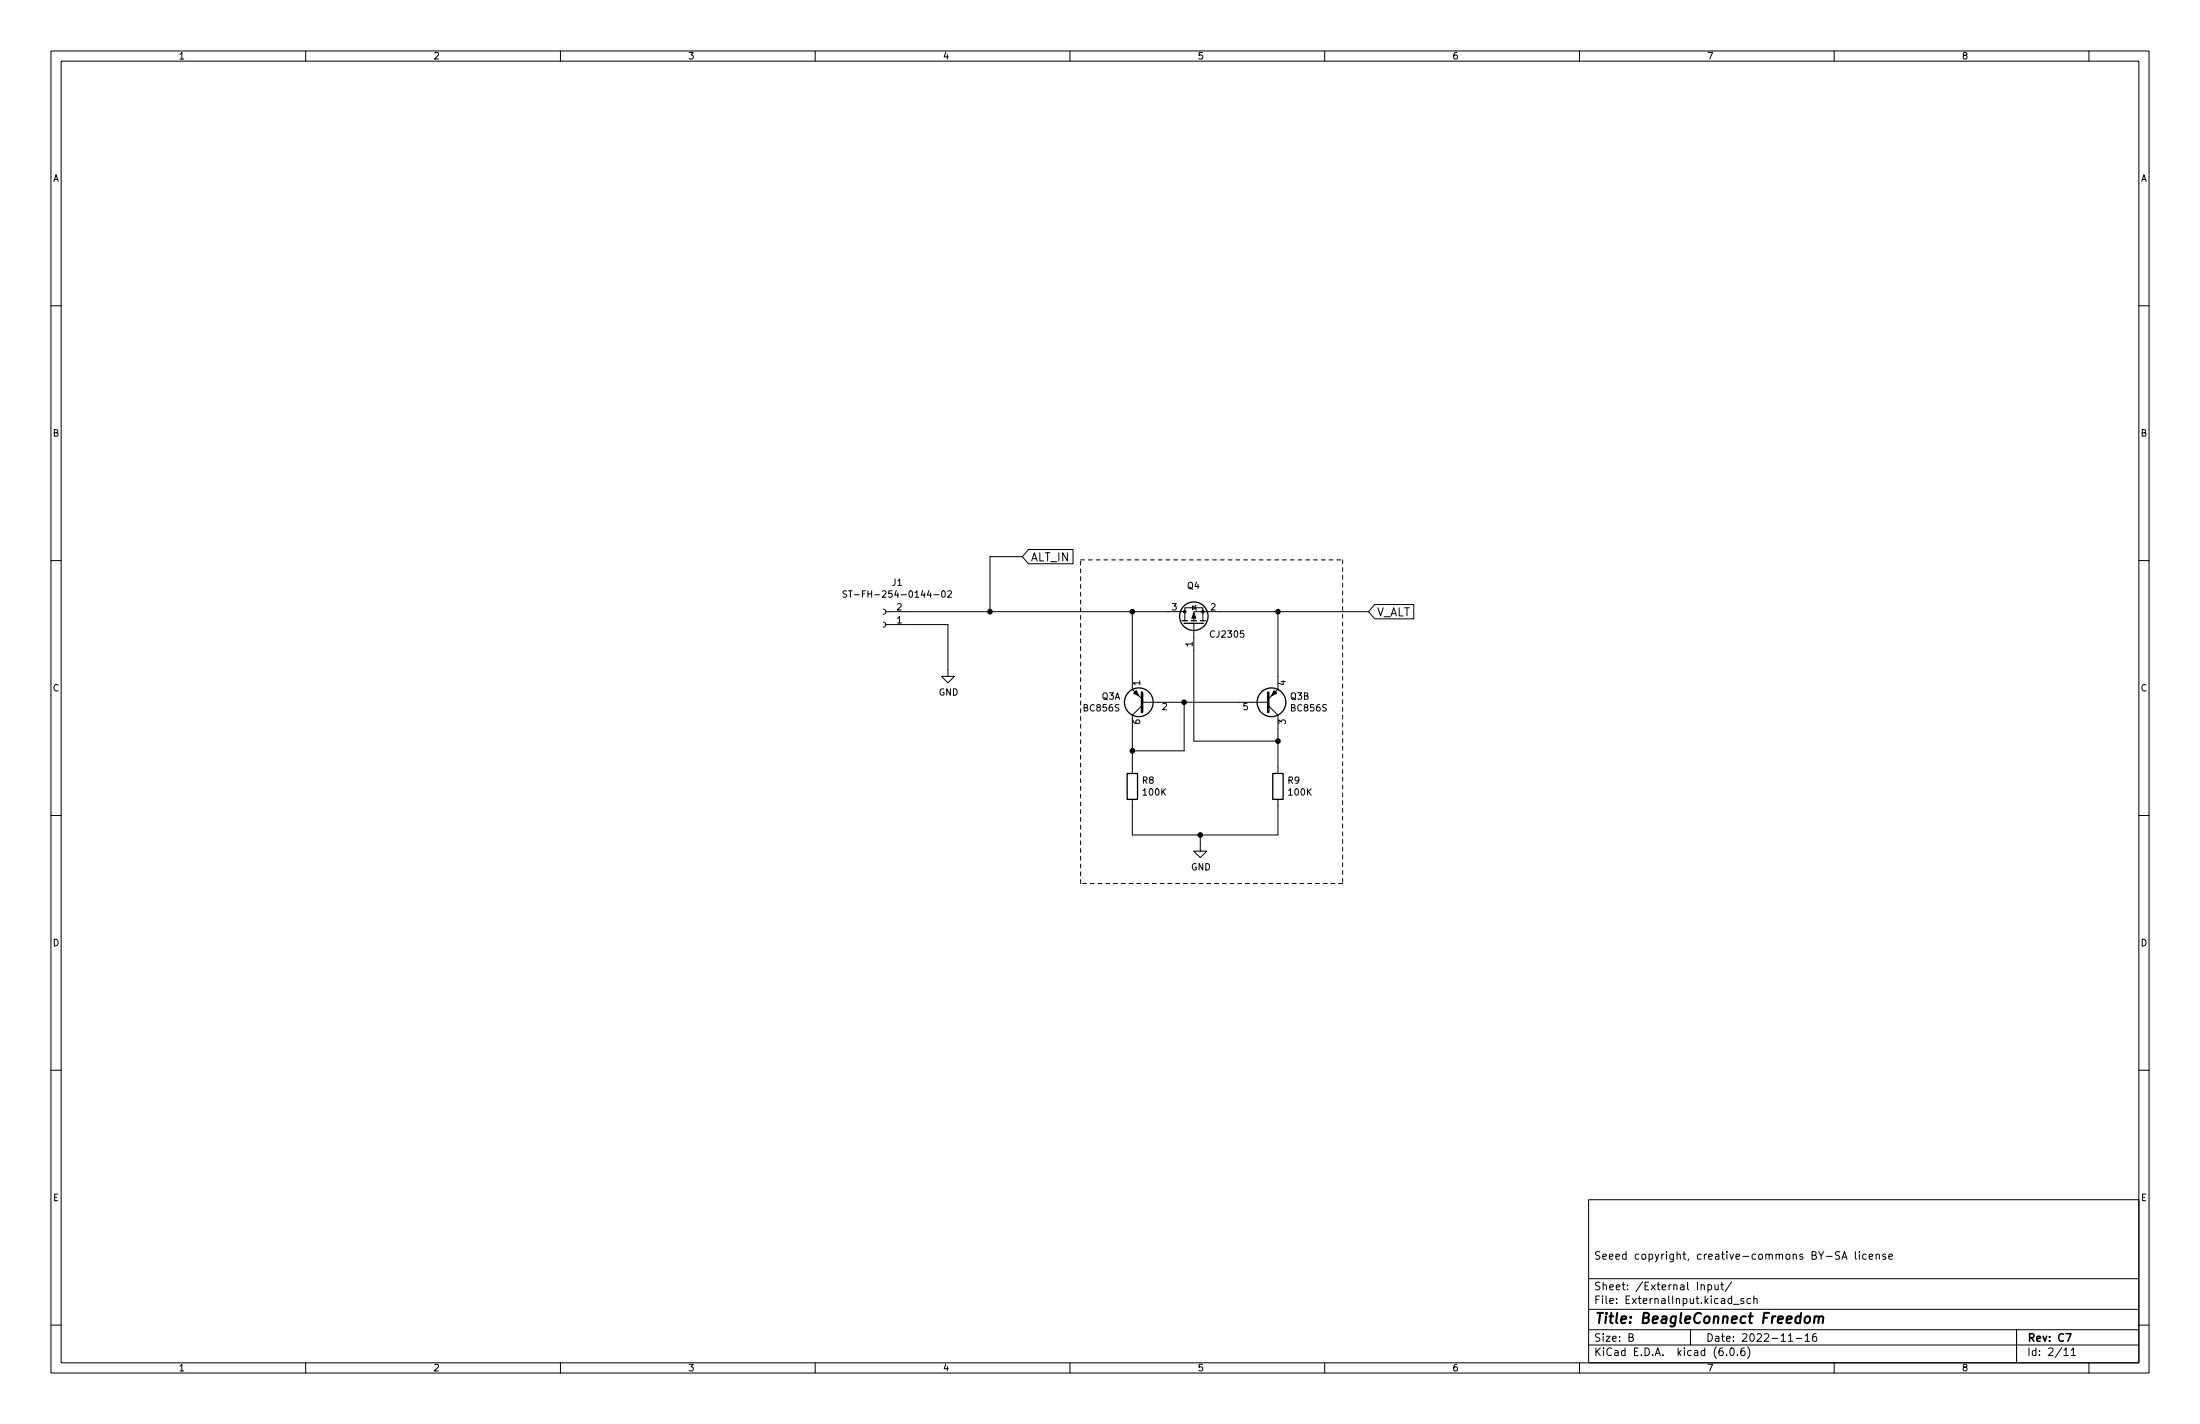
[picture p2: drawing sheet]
<svg xmlns="http://www.w3.org/2000/svg" width="432mm" height="279mm" viewBox="0 0 432 279" stroke-linecap="round" stroke-linejoin="round" font-family="sans-serif">
<g fill="none" stroke="#000" stroke-width=".2">
<path d="M10 10h411.8v259.4h-411.8zM12 12h407.8v255.4h-407.8zM60 10v2M110 10v2M160 10v2M210 10v2M260 10v2M310 10v2M360 10v2M410 10v2M10 60h2M419.8 60h2"/>
<path d="M10 110h2M166.2 116l-.5-.1-.2 .1v.4l.6 .2 .1 .3-.3 .3-.4-.1M166.5 115.9h.8M166.9 115.9v1.3M173.4 119.5l.3 .2 .2 .3-.2 .4-.3 .1M185 116l.1-.1a.68 .68 0 0 1 .4 .7 .68 .68 0 0 1-.4 .6 .84 .84 0 0 1-.1-1.2zM186 116l.5-.1 .2 .4-.7 .9h.7M200.7 109.2h-6.4v10.8M201.9 107.8h8.7v2.8h-8.7l-1.2-1.4zM234.1 118.9l.6 .4-.6 .3zM234.6 118.7l.2 1.1M269.8 118.6h7.7v2.8h-7.7l-1.2-1.4z"/>
<path d="M419.8 110h2M173.4 122l.3 .2 .2 .4-.2 .3-.3 .2M173.9 122.6h12.2v10.1h1.2l-1.2 1.3-1.3-1.3h1.3M173.9 120h58.6M222.2 120v15.3l2 1.9M224.2 138.4l-2 1.9v11.5M224.2 137.8h24.7M232.4 137.8v9.5h-10.2M232.5 121.8v-2.5h3.6v2.5M234.3 122.3v23.1h16.5M248.9 138.4l1.9 1.9v11.5M250.8 120v15.3l-1.9 1.9"/>
<path d="M268.6 120h-34.3v1.8M10 160h2M222.2 156.8v7h28.6v-7M419.8 160h2M235.6 163.8v3.2h1.3l-1.3 1.3-1.3-1.3h1.3M10 210h2M419.8 210h2M311.8 235.4h108v32h-108zM10 260h2M311.8 256.9h108M311.8 250.9h108M333.9 252.2l.2-.1 .3 .1 .1 .9"/>
<path d="M335.2 252.2l.5-.1 .2 .3-.1 .6h-.6M335.2 252.1v1.5M336.6 252.1l.1 .9 .3 .1 .2-.2M337.2 252.1v1M337.7 252.1h.6M337.9 251.6v1.3l.4 .2M339.9 251.5l-1.3 1.9M340.2 255.9h1.2M342.2 254.9l-.3-.1-.2 .2v.2l.5 .2v.3h-.5M343.6 254.9l-.4-.1-.3 .3 .1 .6h.6M344.2 254.9l.2-.1 .4 .1 .1 .9M344.2 254.3v1.5"/>
<path d="M361.1 245.7l-.6-.1-.2 .1v.4l.6 .3 .2 .4-.3 .3-.6-.1M361.5 247.1l.5-1.5 .5 1.5M361.7 246.7h.7M364.2 245.6v1.3l.2 .2M364.9 245.6v.1M364.9 246.1v1M366.3 246.1h-.4l-.3 .3 .1 .6h.6M366.9 246.6l.7-.2-.1-.3h-.4l-.2 .2v.7h.6M368.2 246.2l.2-.1h.4l.1 1M368.2 246.1v1M370.1 246.1h-.4l-.2 .2 .1 .2 .5 .2v.3h-.6M370.7 246.6l.7-.2v-.3h-.5l-.2 .2 .1 .7h.6"/>
<path d="M419.8 260h2M60 267.4v2M110 267.4v2M160 267.4v2M210 267.4v2M260 267.4v2M310 267.4v2M311.8 263.9h108M311.8 260.9h108M319.7 262.4l.7-.1 .1-.2-.1-.4h-.7v1.5h.6l.3-.3a.39 .39 0 0 0-.4-.5M331.8 260.9v3M338.9 265.8v.2"/>
<path d="M339.7 264.5h.2a.8 .8 0 0 1 .5 .7 .8 .8 0 0 1-.5 .8 1 1 0 0 1-.2-1.5zM341 265.8v.2M342.4 264.5a.59 .59 0 0 0-.7 .6v.6l.1 .2 .4 .1 .2-.2 .1-.5-.1-.2-.5-.1-.2 .3M343 264.3a1.72 1.72 0 0 1 0 2.2M351 263.2h.9M352.5 262.6h1.2M354.3 262.1l.4-.4v1.5M354.3 263.2h.9M356.4 261.7a.6 .6 0 0 0-.7 .6v.6l.2 .2 .4 .1 .2-.2 .1-.5-.2-.2-.4-.1-.3 .3M360 267.4v2M395.8 260.9v6.5M405.1 264.9l.4-.4v1.5"/>
<path d="M405.1 266h.8M406.5 264.9l.4-.4v1.5M406.5 266h.9M410 267.4v2"/>
</g>
<path d="M405.5 261.7h1l-.6 1.5" fill="none" stroke="#000" stroke-width=".3"/>
<path d="M354.4 258.5a.52 .52 0 0 1 .5-.2 .52 .52 0 0 1 .4 .4l-.1 .5a.55 .55 0 0 1-.5 .4 .55 .55 0 0 1-.5-.4zM356.2 258.5a.49 .49 0 0 1 .8 .1l-.1 1M356.2 258.3l-.2 1.3M357 258.6a.5 .5 0 0 1 .8-.2l-.1 1.2" fill="none" stroke="#000" stroke-width=".4"/>
<g fill="none" stroke="#000" stroke-width=".25">
<path d="M232 121.8h1M232.4 122.3h3.8M233.8 121.8h1M235.6 121.8h1M221.2 151.8h2.1v5h-2.1zM249.8 151.8h2v5h-2z"/>
<circle cx="223.5" cy="137.8" r="2.82"/>
<circle cx="234.3" cy="120.9" r="2.79"/>
<circle cx="249.6" cy="137.8" r="2.82"/>
</g>
<path d="M224.2 135.9v3.8M248.9 135.9v3.8" fill="none" stroke="#000" stroke-width=".51"/>
<g fill="#000" stroke="#000" stroke-width=".2">
<path d="M222.5 136l.5-.5 .5 1zM234.3 120.3l.4 1h-.8zM250.1 135.5l.5 .5-1 .5z"/>
<circle cx="194.3" cy="120" r=".46"/>
<circle cx="222.2" cy="120" r=".46"/>
<circle cx="232.4" cy="137.8" r=".46"/>
<circle cx="232.5" cy="120" r=".25"/>
<circle cx="236.1" cy="120" r=".25"/>
<circle cx="250.8" cy="120" r=".46"/>
<circle cx="222.2" cy="147.3" r=".46"/>
<circle cx="250.8" cy="145.4" r=".46"/>
<circle cx="235.6" cy="163.8" r=".46"/>
</g>
<path d="M212.1 109.9h51.4M263.5 109.9v63.5M212.1 173.4v-63.5M263.5 173.4h-51.4" fill="none" stroke="#000" stroke-width=".2" stroke-dasharray=".8 .8"/>
<text font-size="2.8" x="312.8" y="259.7">Title: BeagleConnect Freedom</text>
<g font-size="2.2">
<text x="202.3" y="110.1">ALT_IN</text>
<text x="270.2" y="120.9">V_ALT</text>
</g>
<g font-size="2.1">
<text x="312.8" y="247.1">Seeed copyright, creative-commons BY-SA license</text>
<text x="312.8" y="255.9">File: ExternalInput.kicad_sch</text>
<text x="312.8" y="253.2">Sheet: /External Input/</text>
<text x="312.8" y="263.2">Size: B</text>
<text x="334.8" y="263.2">Date: 2022-11-16</text>
<text x="397.8" y="263.2">Rev: C7</text>
<text x="312.8" y="266">KiCad E.D.A. kicad (6.0.6)</text>
<text x="397.8" y="266">Id: 2/11</text>
</g>
<g font-size="1.8">
<text x="35" y="11.7">1</text>
<text x="85" y="11.7">2</text>
<text x="135" y="11.7">3</text>
<text x="185" y="11.7">4</text>
<text x="235" y="11.7">5</text>
<text x="285" y="11.7">6</text>
<text x="335" y="11.7">7</text>
<text x="385" y="11.7">8</text>
<text x="10.3" y="35.6">A</text>
<text x="420.1" y="35.6">A</text>
<text x="10.3" y="85.7">B</text>
<text x="420.1" y="85.7">B</text>
<text x="168.2" y="117.2">ST-FH-254-0144-02</text>
<text x="175.1" y="114.9">J1</text>
<text x="176" y="119.8">2</text>
<text x="230" y="119.8">3</text>
<text x="233.1" y="115.6">Q4</text>
<text x="237.6" y="119.8">2</text>
<text x="176" y="122.3">1</text>
<text x="237.8" y="125.1">CJ2305</text>
<text x="234.1" y="126.9" transform="rotate(-90 234.1 126.9)">1</text>
<text x="10.3" y="135.6">C</text>
<text x="184.2" y="136.5">GND</text>
<text x="216.2" y="137.3">Q3A</text>
<text x="223.8" y="134.5" transform="rotate(-90 223.8 134.5)">1</text>
<text x="252.3" y="134.5" transform="rotate(-90 252.3 134.5)">4</text>
<text x="253.3" y="137.3">Q3B</text>
<text x="420.1" y="135.6">C</text>
<text x="212.8" y="139.6">BC856S</text>
<text x="223.8" y="142.1" transform="rotate(-90 223.8 142.1)">6</text>
<text x="228.1" y="139.3">2</text>
<text x="244" y="139.3">5</text>
<text x="252.3" y="142.1" transform="rotate(-90 252.3 142.1)">3</text>
<text x="253.5" y="139.6">BC856S</text>
<text x="224.2" y="153.8">R8</text>
<text x="252.8" y="153.8">R9</text>
<text x="224.4" y="156.1">100K</text>
<text x="253" y="156.1">100K</text>
<text x="233.7" y="170.8">GND</text>
<text x="10.3" y="185.7">D</text>
<text x="420.1" y="185.7">D</text>
<text x="10.4" y="235.7">E</text>
<text x="420.2" y="235.7">E</text>
<text x="35" y="269.1">1</text>
<text x="85" y="269.1">2</text>
<text x="135" y="269.1">3</text>
<text x="185" y="269.1">4</text>
<text x="235" y="269.1">5</text>
<text x="285" y="269.1">6</text>
<text x="335" y="269.1">7</text>
<text x="385" y="269.1">8</text>
</g>
</svg>
